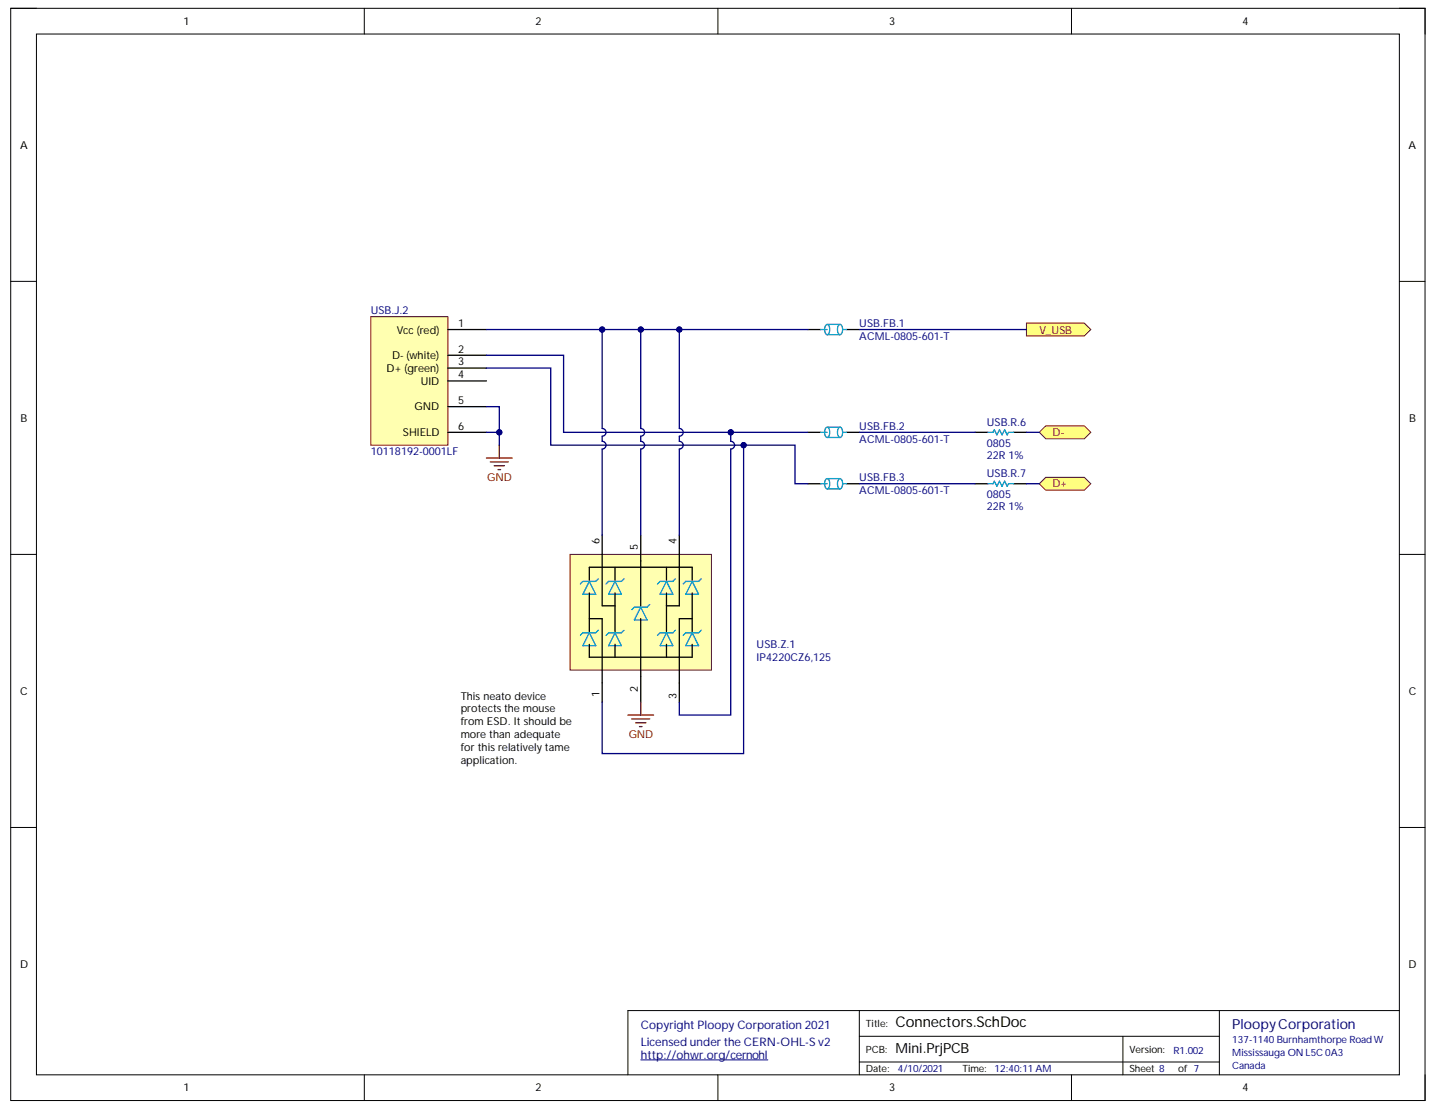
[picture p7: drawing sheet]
<svg xmlns="http://www.w3.org/2000/svg" width="279mm" height="216mm" viewBox="0 0 279 216" stroke-linecap="round" stroke-linejoin="round" font-family="sans-serif">
<path d="M2.1 1.6h275v212.5h-275z" fill="none" stroke="#000" stroke-width=".19"/>
<path d="M7.1 6.6h265v202.5h-265z" fill-rule="evenodd" fill="#fff"/>
<g fill="none" stroke="#000" stroke-width=".19">
<path d="M2.1 1.6h5M7.1 6.6h265v202.5h-265zM70.8 1.6v5M139.6 1.6v5M208.3 1.6v5M272.1 1.6h5v5M2.1 54.7h5M272.1 54.7h5M2.1 107.8h5M272.1 107.8h5M2.1 160.9h5M272.1 160.9h5"/>
<path d="M167.1 196.6v12.5M237.1 196.6v12.5M272.1 196.6h-150v12.5M70.8 209.1v5M139.6 209.1v5M167.1 201.6h70M167.1 206.6h70M208.3 209.1v5M218.3 201.6v7.5M277.1 209.1v5"/>
</g>
<path d="M124.6 206.2h24.7" fill="none" stroke="#000080" stroke-width=".19"/>
<path d="M189.6 84.1h2.5M197.1 84.1h2.5" fill="none" stroke="#000" stroke-width=".25"/>
<path d="M192.1 84.1h1l.2-.5 .5 1 .5-1 .5 1 .5-1 .5 1 .3-.5h1" fill="none" stroke="#009cca" stroke-width=".25"/>
<path d="M110.8 107.8h27.5v22.5h-27.5z" fill-rule="evenodd" fill="#ffffb0"/>
<path d="M110.8 107.8h27.5v22.5h-27.5z" fill="none" stroke="#800000" stroke-width=".19"/>
<g fill="none" stroke="#000" stroke-width=".25">
<path d="M189.6 94.1h2.5M197.1 94.1h2.5M114.6 112.8v-2.5h20v2.5M114.6 115.3v7.5M117.1 104.1v13.7h2.5M119.6 110.3v2.5M119.6 115.3v7.5M124.6 104.1v13.7M129.6 110.3v2.5M129.6 115.3v7.5M132.1 104.1v13.7h-2.5M134.6 115.3v7.5"/>
<path d="M114.6 120.3h2.5v16.3M114.6 125.3v2.5h20v-2.5M119.6 125.3v2.5M124.6 120.3v16.3M129.6 125.3v2.5M134.6 120.3h-2.5v16.3"/>
</g>
<g fill="none" stroke="#009cca" stroke-width=".25">
<path d="M192.1 94.1h1l.2-.5 .5 1 .5-1 .5 1 .5-1 .5 1 .3-.5h1M114.6 113.1l1.2 2.5h-2.5zM116.3 112.6l-.5 .5h-2.5l-.5 .5M119.6 113.1l1.2 2.5h-2.5zM121.3 112.6l-.5 .5h-2.5l-.5 .5M124.6 118.1l1.2 2.5h-2.5zM126.3 117.6l-.5 .5h-2.5l-.5 .5M129.6 113.1l1.2 2.5h-2.5zM131.3 112.6l-.5 .5h-2.5l-.5 .5M134.6 113.1l1.2 2.5h-2.5zM136.3 112.6l-.5 .5h-2.5l-.5 .5M114.6 123.1l1.2 2.5h-2.5z"/>
<path d="M116.3 122.6l-.5 .5h-2.5l-.5 .5M119.6 123.1l1.2 2.5h-2.5zM121.3 122.6l-.5 .5h-2.5l-.5 .5M129.6 123.1l1.2 2.5h-2.5zM131.3 122.6l-.5 .5h-2.5l-.5 .5M134.6 123.1l1.2 2.5h-2.5zM136.3 122.6l-.5 .5h-2.5l-.5 .5"/>
</g>
<path d="M122.1 139.1h5M122.8 139.8h3.5M124.6 136.6v2.5M123.6 140.6h2M124.3 141.3h.5" fill="none" stroke="#800000" stroke-width=".25"/>
<path d="M202.1 84.1l1.2-1.3h7.5l1.3 1.3-1.3 1.2h-7.5z" fill-rule="evenodd" fill="#ffff80"/>
<path d="M202.1 84.1l1.2-1.3h7.5l1.3 1.3-1.3 1.2h-7.5z" fill="none" stroke="#800000" stroke-width=".19"/>
<path d="M202.1 94.1l1.2-1.3h7.5l1.3 1.3-1.3 1.2h-7.5z" fill-rule="evenodd" fill="#ffff80"/>
<path d="M202.1 94.1l1.2-1.3h7.5l1.3 1.3-1.3 1.2h-7.5z" fill="none" stroke="#800000" stroke-width=".19"/>
<path d="M199.6 62.9h11.2l1.3 1.2-1.3 1.2h-11.2z" fill-rule="evenodd" fill="#ffff80"/>
<path d="M199.6 62.9h11.2l1.3 1.2-1.3 1.2h-11.2z" fill="none" stroke="#800000" stroke-width=".19"/>
<path d="M89.6 134.1h22.5v22.5h-22.5z" fill-rule="evenodd" fill="#fff"/>
<path d="M89.6 134.1h22.5v22.5h-22.5z" fill="none" stroke="#fff" stroke-width=".19"/>
<path d="M157.1 64.1h2.5M164.6 64.1h2.5M157.1 84.1h2.5M157.1 94.1h2.5M164.6 84.1h2.5M164.6 94.1h2.5" fill="none" stroke="#000" stroke-width=".25"/>
<g fill="none" stroke="#009cca" stroke-width=".25">
<path d="M159.6 64.1h1.2M160.6 63.2l.2-.1a1.25 1.25 0 0 1 0 2 1.29 1.29 0 0 1-.2-1.9zM160.8 63.1h2.5M160.8 65.1h2.5M163.1 63.2l.2-.1a1.24 1.24 0 0 1 0 2 1.29 1.29 0 0 1-.2-1.9zM163.8 64.1h.8M159.6 84.1h1.2M159.6 94.1h1.2M160.6 83.2l.2-.1a1.26 1.26 0 0 1 0 2 1.29 1.29 0 0 1-.2-1.9zM160.6 93.2l.2-.1a1.25 1.25 0 0 1 0 2 1.29 1.29 0 0 1-.2-1.9zM160.8 83.1h2.5M160.8 85.1h2.5"/>
<path d="M160.8 93.1h2.5M160.8 95.1h2.5M163.1 83.2l.2-.1a1.25 1.25 0 0 1 0 2 1.3 1.3 0 0 1-.2-1.9zM163.1 93.2l.2-.1a1.24 1.24 0 0 1 0 2 1.29 1.29 0 0 1-.2-1.9zM163.8 84.1h.8M163.8 94.1h.8"/>
</g>
<path d="M72.1 61.6h15v25h-15z" fill-rule="evenodd" fill="#ffffb0"/>
<path d="M72.1 61.6h15v25h-15z" fill="none" stroke="#800000" stroke-width=".19"/>
<path d="M87.1 64.1h7.5M87.1 69.1h7.5M87.1 71.6h7.5M87.1 74.1h7.5M87.1 79.1h7.5M87.1 84.1h7.5" fill="none" stroke="#000" stroke-width=".25"/>
<path d="M94.6 89.1h5M95.3 89.8h3.5M96.1 90.6h2M96.8 91.3h.5M97.1 86.6v2.5" fill="none" stroke="#800000" stroke-width=".25"/>
<path d="M94.6 71.6h12.5v15h47.5v7.5h2.5" fill="none" stroke="#000080" stroke-width=".25"/>
<circle cx="144.6" cy="86.6" r=".5" fill="#000080"/>
<circle cx="144.6" cy="86.6" r=".5" fill="none" stroke="#000080" stroke-width=".19"/>
<path d="M94.6 69.1h15v15h47.5" fill="none" stroke="#000080" stroke-width=".25"/>
<circle cx="142.1" cy="84.1" r=".5" fill="#000080"/>
<circle cx="142.1" cy="84.1" r=".5" fill="none" stroke="#000080" stroke-width=".19"/>
<path d="M94.6 64.1h62.5" fill="none" stroke="#000080" stroke-width=".25"/>
<circle cx="117.1" cy="64.1" r=".5" fill="#000080"/>
<circle cx="117.1" cy="64.1" r=".5" fill="none" stroke="#000080" stroke-width=".19"/>
<circle cx="124.6" cy="64.1" r=".5" fill="#000080"/>
<circle cx="124.6" cy="64.1" r=".5" fill="none" stroke="#000080" stroke-width=".19"/>
<circle cx="132.1" cy="64.1" r=".5" fill="#000080"/>
<circle cx="132.1" cy="64.1" r=".5" fill="none" stroke="#000080" stroke-width=".19"/>
<path d="M144.6 86.6v60h-27.5v-10" fill="none" stroke="#000080" stroke-width=".25"/>
<circle cx="144.6" cy="86.6" r=".5" fill="#000080"/>
<circle cx="144.6" cy="86.6" r=".5" fill="none" stroke="#000080" stroke-width=".19"/>
<path d="M142.1 84.1v1.7a.75 .75 0 0 1 .7 .8 .75 .75 0 0 1-.7 .7v51.8h-10v-2.5" fill="none" stroke="#000080" stroke-width=".25"/>
<circle cx="142.1" cy="84.1" r=".5" fill="#000080"/>
<circle cx="142.1" cy="84.1" r=".5" fill="none" stroke="#000080" stroke-width=".19"/>
<path d="M124.6 64.1v19.2a.75 .75 0 0 1 .7 .8 .75 .75 0 0 1-.7 .7v1a.75 .75 0 0 1 .7 .8 .75 .75 0 0 1-.7 .7v16.8M167.1 64.1h32.5M167.1 94.1h22.5M167.1 84.1h22.5M199.6 94.1h2.5M199.6 84.1h2.5" fill="none" stroke="#000080" stroke-width=".25"/>
<circle cx="124.6" cy="64.1" r=".5" fill="#000080"/>
<circle cx="124.6" cy="64.1" r=".5" fill="none" stroke="#000080" stroke-width=".19"/>
<path d="M117.1 64.1v19.2a.75 .75 0 0 1 .7 .8 .75 .75 0 0 1-.7 .7v1a.75 .75 0 0 1 .7 .8 .75 .75 0 0 1-.7 .7v16.8" fill="none" stroke="#000080" stroke-width=".25"/>
<circle cx="117.1" cy="64.1" r=".5" fill="#000080"/>
<circle cx="117.1" cy="64.1" r=".5" fill="none" stroke="#000080" stroke-width=".19"/>
<path d="M132.1 64.1v19.2a.75 .75 0 0 1 .7 .8 .75 .75 0 0 1-.7 .7v1a.75 .75 0 0 1 .7 .8 .75 .75 0 0 1-.7 .7v16.8" fill="none" stroke="#000080" stroke-width=".25"/>
<circle cx="132.1" cy="64.1" r=".5" fill="#000080"/>
<circle cx="132.1" cy="64.1" r=".5" fill="none" stroke="#000080" stroke-width=".19"/>
<path d="M94.6 84.1h2.5v2.5" fill="none" stroke="#000080" stroke-width=".25"/>
<circle cx="97.1" cy="84.1" r=".5" fill="#000080"/>
<circle cx="97.1" cy="84.1" r=".5" fill="none" stroke="#000080" stroke-width=".19"/>
<path d="M94.6 79.1h2.5v5" fill="none" stroke="#000080" stroke-width=".25"/>
<circle cx="97.1" cy="84.1" r=".5" fill="#000080"/>
<circle cx="97.1" cy="84.1" r=".5" fill="none" stroke="#000080" stroke-width=".19"/>
<text font-size="2.9" x="174.1" y="199.8">Connectors.SchDoc</text>
<text font-size="2.7" fill="#000080" x="239.6" y="200.1">PloopyCorporation</text>
<text font-size="2.7" x="174.1" y="204.8">Mini.PrjPCB</text>
<g font-size="2.3" fill="#000080">
<text x="124.6" y="200.2">CopyrightPloopyCorporation2021</text>
<text x="124.6" y="203.4">LicensedundertheCERN-OHL-Sv2</text>
<text x="124.6" y="205.9">http://ohw</text>
<text x="135.9" y="205.9">r.org/cernohl</text>
</g>
<g font-size="2.1">
<text x="35.7" y="4.8">1</text>
<text x="104.1" y="4.8">2</text>
<text x="172.9" y="4.8">3</text>
<text x="241.6" y="4.8">4</text>
<text x="3.9" y="28.9">A</text>
<text x="273.8" y="28.9">A</text>
<text x="77.1" y="64.9">Vcc (red)</text>
<text x="89.1" y="63.6">1</text>
<text x="76.2" y="69.9">D-(w</text>
<text x="81.2" y="69.9">hite)</text>
<text x="89.1" y="68.6">2</text>
<text x="89.1" y="71">3</text>
<text x="75.1" y="72.3">D+ (green)</text>
<text x="81.8" y="74.8">UID</text>
<text x="89.1" y="73.6">4</text>
<text x="4" y="82">B</text>
<text x="80.6" y="79.8">GND</text>
<text x="89.1" y="78.6">5</text>
<text x="89.1" y="83.6">6</text>
<text x="274" y="82">B</text>
<text x="78.3" y="84.8">SHIELD</text>
<text x="116.6" y="105.8" transform="rotate(-90 116.6 105.8)">6</text>
<text x="124" y="107.1" transform="rotate(-90 124 107.1)">5</text>
<text x="131.5" y="105.8" transform="rotate(-90 131.5 105.8)">4</text>
<text x="3.9" y="135.2">C</text>
<text x="89.6" y="136.1">Thisneato device</text>
<text x="116.6" y="135.6" transform="rotate(-90 116.6 135.6)">1</text>
<text x="124" y="134.6" transform="rotate(-90 124 134.6)">2</text>
<text x="131.5" y="135.9" transform="rotate(-90 131.5 135.9)">3</text>
<text x="273.9" y="135.2">C</text>
<text x="89.6" y="138.5">protectsthemouse</text>
<text x="89.6" y="141.1">fromESD. It should be</text>
<text x="89.6" y="143.5">more than adequate</text>
<text x="89.6" y="146.1">for thisrelatively tame</text>
<text x="89.6" y="148.6">application.</text>
<text x="3.9" y="188.3">D</text>
<text x="273.8" y="188.3">D</text>
<text x="35.7" y="212.3">1</text>
<text x="104.1" y="212.3">2</text>
<text x="172.9" y="212.3">3</text>
<text x="241.6" y="212.3">4</text>
</g>
<g font-size="2.1" fill="#000080">
<text x="72.1" y="61.1">USB.J.2</text>
<text x="167.1" y="63.6">USB.FB.1</text>
<text x="167.1" y="66.1">ACML-0805-601-T</text>
<text x="167.1" y="83.6">USB.FB.2</text>
<text x="191.9" y="82.8">USB.R.6</text>
<text x="72.1" y="88.6">10118192-0001LF</text>
<text x="167.1" y="86.1">ACML-0805-601-T</text>
<text x="191.9" y="89.3">22R1%</text>
<text x="191.9" y="86.9">0805</text>
<text x="167.1" y="93.5">USB.FB.3</text>
<text x="191.9" y="92.9">USB.R.7</text>
<text x="167.1" y="96.1">ACML-0805-601-T</text>
<text x="191.9" y="99.3">22R1%</text>
<text x="191.9" y="96.8">0805</text>
<text x="147.1" y="126.1">USB.Z.1</text>
<text x="147.1" y="128.6">IP4220CZ6,125</text>
</g>
<g font-size="2.1" fill="#800000">
<text x="202.1" y="64.9">V_USB</text>
<text x="204.6" y="84.8">D-</text>
<text x="94.7" y="93.5">GND</text>
<text x="204.6" y="94.8">D+</text>
<text x="122.2" y="143.5">GND</text>
</g>
<g font-size="1.9">
<text x="168.3" y="199.9">Title:</text>
<text x="168.3" y="208.6">Date:</text>
<text x="168.3" y="204.8">PCB:</text>
<text x="187.1" y="208.6">Time:</text>
<text x="219.6" y="204.8">Version:</text>
<text x="219.6" y="208.6">Sheet 8</text>
<text x="229.1" y="208.6">of 7</text>
</g>
<g font-size="1.9" fill="#000080">
<text x="239.6" y="202.9">137-1140BurnhamthorpeRoadW</text>
<text x="174.6" y="208.6">4/10/2021</text>
<text x="193.4" y="208.6">12:40:11 AM</text>
<text x="228.1" y="205.1">R1.002</text>
<text x="239.6" y="205.3">MississaugaONL5C0A3</text>
<text x="239.6" y="207.9">Canada</text>
</g>
</svg>
